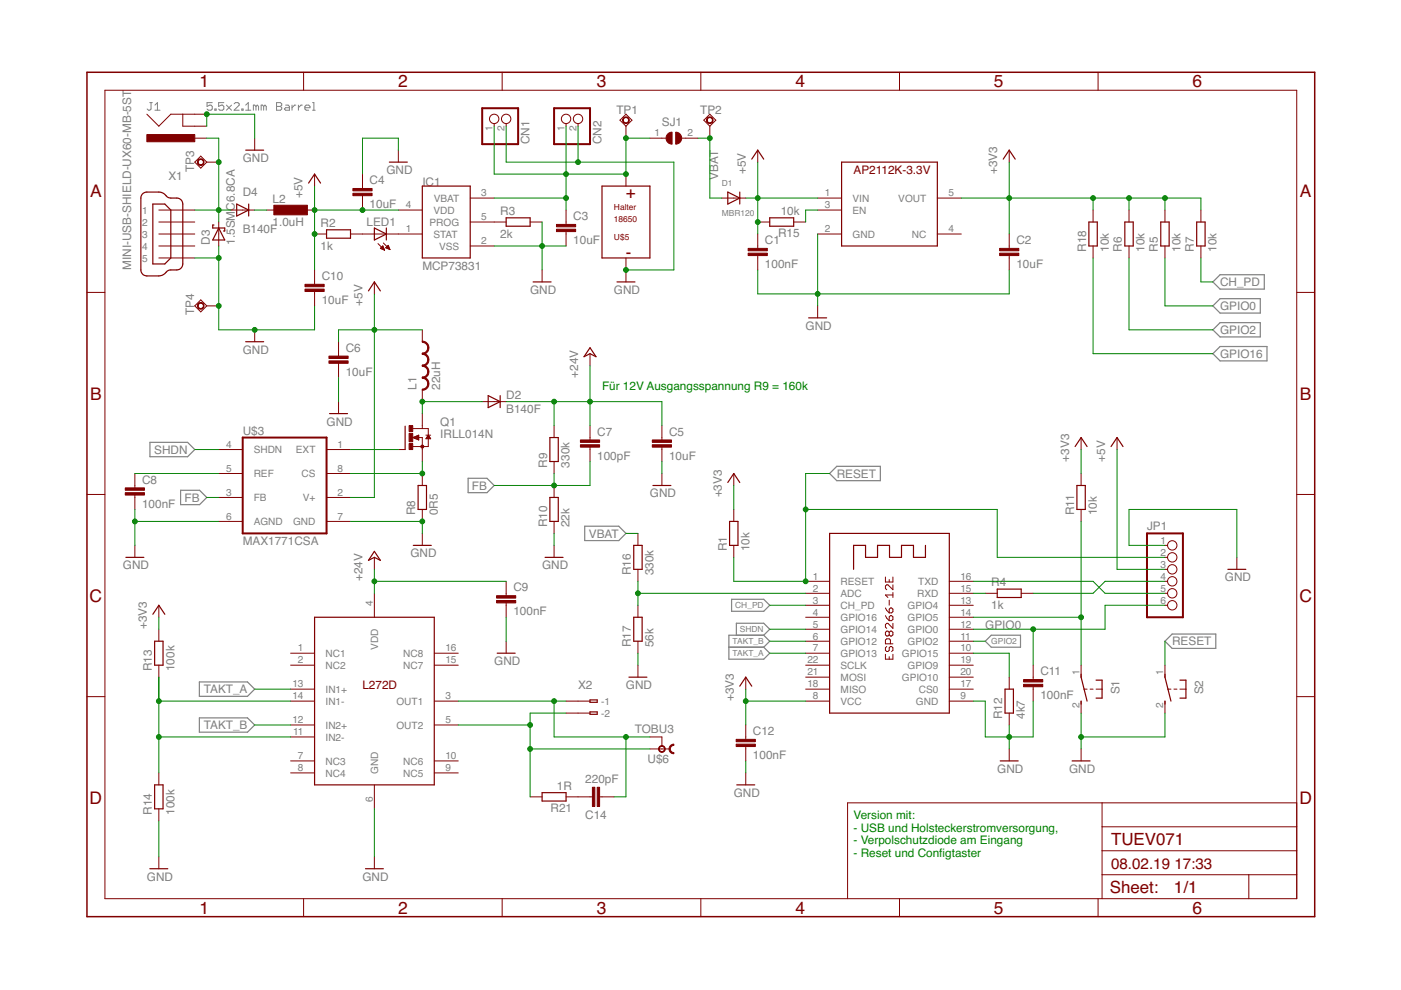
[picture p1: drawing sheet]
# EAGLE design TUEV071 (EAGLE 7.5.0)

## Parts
C1  100nF  C-EUC0603K  [C0603K]
C2  10uF  C-EUC0603K  [C0603K]
C3  10uF  C-EUC0603K  [C0603K]
C4  10uF  C-EUC0603K  [C0603K]
C5  10uF  C-EUC1210K  [C1210K]
C6  10uF  C-EUC0603K  [C0603K]
C7  100pF  C-EUC0603K  [C0603K]
C8  100nF  C-EUC0603K  [C0603K]
C9  100nF  C-EUC0603K  [C0603K]
C10  10uF  C-EUC0603K  [C0603K]
C11  100nF  C-EUC0603K  [C0603K]
C12  100nF  C-EUC0603K  [C0603K]
C14  220pF  C-EUC0603K  [C0603K]
CN1  JST_2PIN-SMT-RA  [JST-PH-2-SMT-RA]
CN2  JST_2PIN-SMT-RA  [JST-PH-2-SMT-RA]
D1  MBR120  DIODESOD-123  [SOD-123]
D2  B140F  DIODE-DO214AC  [DO214AC]
D3  1.5SMC6.8CA  SCHOTTKY-DIODESMC  [SMC]
D4  B140F  DIODE-DO214AC  [DO214AC]
IC1  MCP73831  [SOT23-5L]
J1  5.5x2.1mm Barrel  POWER_JACKSMD  [POWER_JACK_SMD]
JP1  PINHD-1X6  [1X06]
L1  22uH  L-USL5650M  [L5650M]
L2  1.0uH  L-EUL3230M  [L3230M]
LED1  LEDCHIPLED_0805  [CHIPLED_0805]
Q1  IRLL014N  N-HEXFET-2D_SOT232-IRLL014N  [SOT223]
R1  10k  R-EU_M1206  [M1206]
R2  1k  R-EU_M1206  [M1206]
R3  2k  R-EU_M1206  [M1206]
R4  1k  R-EU_M1206  [M1206]
R5  10k  R-EU_M1206  [M1206]
R6  10k  R-EU_M1206  [M1206]
R7  10k  R-EU_M1206  [M1206]
R8  0R5  R-EU_R2512  [R2512]
R9  330k  R-EU_M1206  [M1206]
R10  22k  R-EU_M1206  [M1206]
R11  10k  R-EU_M1206  [M1206]
R12  4k7  R-EU_M1206  [M1206]
R13  100k  R-EU_M1206  [M1206]
R14  100k  R-EU_M1206  [M1206]
R15  10k  R-EU_M1206  [M1206]
R16  330k  R-EU_M1206  [M1206]
R17  56k  R-EU_M1206  [M1206]
R18  10k  R-EU_M1206  [M1206]
R21  1R  R-EU_M1206  [M1206]
S1  31-XX  [B3F-31XX]
S2  31-XX  [B3F-31XX]
SJ1  SJ  [SJ]
TP1  TPSQPAD1-13Y  [P1-13Y]
TP2  TPSQPAD1-13Y  [P1-13Y]
TP3  TPSQPAD1-13Y  [P1-13Y]
TP4  TPSQPAD1-13Y  [P1-13Y]
U$1  AP2112-3.3  [SOT23-5L]
U$2  L272D  [SO16]
U$3  MAX1771CSA  [SO08]
U$4  ESP-12E  [ESP-12E]
U$5  HA1X18650SMD  [HA1X18650SMD]
U$6  TOBU3  TOBU3-REICHELT  [TOBU3-REICHELT]
X1  MINI-USB-SHIELD-UX60-MB-5ST  [UX60-MB-5ST]
X2  233-102  [233-102]

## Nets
+3V3 [Power]: C2.1 C12.1 R1.2 R5.2 R6.2 R7.2 R11.2 R13.2 R18.2 U$1.5(VOUT) U$4.8(VCC)
+5V: C1.1 C4.2 C6.1 C10.1 D1.C IC1.4(VDD) JP1.3 L1.1 L2.1 R2.1 R15.2 U$1.1(VIN) U$3.2(V+)
+24V [Power]: C5.1 C7.1 C9.1 D2.C R9.2 U$2.4(VDD)
CH_PD: R7.1 U$4.3(CH_PD)
FB: C7.2 R9.1 R10.2 U$3.3(FB)
GND [Power]: C1.2 C2.2 C3.2 C4.1 C5.2 C6.2 C8.2 C9.2 C10.2 C11.2 C12.2 CN1.2 CN2.2 D3.A IC1.2(VSS) J1.GND(GNDBREAK) J1.P$4(GND) JP1.1 R3.2 R8.1 R10.1 R12.1 R14.1 R17.1 S1.2(S) S2.2(S) TP4.TP U$1.2(GND) U$2.6(GND) U$3.6(AGND) U$3.7(GND) U$4.9(GND) U$5.P$2- X1.5
GPIO0: C11.1 JP1.6 R5.1 U$4.12(GPIO0)
GPIO2: R6.1 U$4.11(GPIO2)
GPIO16: R18.1
N$1: JP1.5 U$4.16(TXD)
N$2: JP1.4 R4.2
N$3: R4.1 U$4.15(RXD)
N$4: IC1.1(STAT) LED1.C
N$5: LED1.A R2.2
N$6: IC1.5(PROG) R3.1
N$7: Q1.1(G) U$3.1(EXT)
N$8 [Power]: D4.C L2.2
N$9 [Power]: Q1.3(S) R8.2 U$3.8(CS)
N$10 [Power]: D2.A L1.2 Q1.2(D) Q1.4(D)
N$11 [Power]: C14.2 U$2.3(OUT1) U$6.2 U$6.2@1 U$6.2@2 X2.B1(B-1)
N$12: C8.1 U$3.5(REF)
N$13 [Power]: R21.2 U$2.5(OUT2) U$6.1 X2.B2(B-2)
N$14: R12.2 U$4.10(GPIO15)
N$15 [Power]: D3.C D4.A J1.VIN0(PWR) TP3.TP X1.1
N$16: R16.1 R17.2 U$4.2(ADC)
N$17: R15.1 U$1.3(EN)
N$21: C14.1 R21.1
N$23: R11.1 S1.1(P) U$4.14(GPIO5)
N$38: R13.1 R14.2 U$2.11(IN2-) U$2.14(IN1-)
RESET: JP1.2 R1.1 S2.1(P) U$4.1(RESET)
SHDN: U$3.4(SHDN) U$4.5(GPIO14)
TAKT_A: U$2.13(IN1+) U$4.7(GPIO13)
TAKT_B: U$2.12(IN2+) U$4.6(GPIO12)
VBAT [Power]: D1.A R16.2 SJ1.2 TP2.TP
VBAT1 [Power]: C3.1 CN1.1 CN2.1 IC1.3(VBAT) SJ1.1 TP1.TP U$5.P$1+
Unconnected: U$1.4(NC) U$2.1(NC1) U$2.2(NC2) U$2.7(NC3) U$2.8(NC4) U$2.9(NC5) U$2.10(NC6) U$2.15(NC7) U$2.16(NC8) U$4.4(GPIO16) U$4.13(GPIO4) U$4.17(CS0) U$4.18(MISO) U$4.19(GPIO9) U$4.20(GPIO10) U$4.21(MOSI) U$4.22(SCLK) X1.2 X1.3 X1.4 X1.M1(S1) X1.M2(S2) X1.M3(S3) X1.M4(S4) X2.A1(-1) X2.A2(-2)

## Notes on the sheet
- Für 12V Ausgangsspannung R9 = 160k
- Version mit:
  - USB und Holsteckerstromversorgung,
  - Verpolschutzdiode am Eingang
  - Reset und Configtaster

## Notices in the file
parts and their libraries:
SparkFun-Connectors: Licensing: Creative Commons ShareAlike 4.0 International - https://creativecommons.org/licenses/by-sa/4.0
